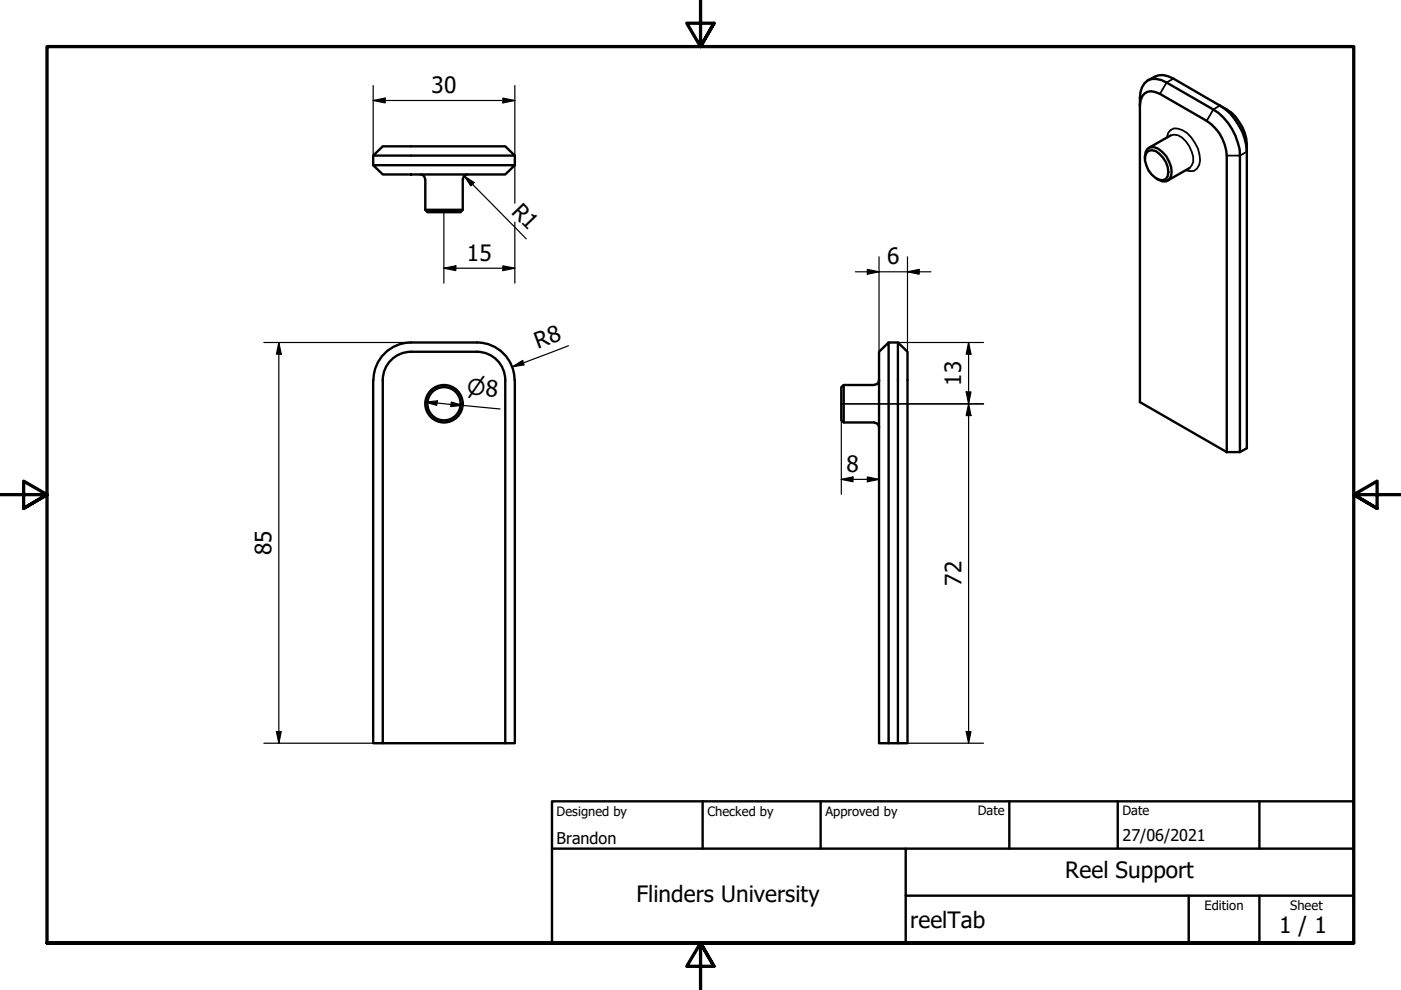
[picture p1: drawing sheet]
<svg xmlns="http://www.w3.org/2000/svg" width="297mm" height="210mm" viewBox="0 0 297 210" stroke-linecap="round" stroke-linejoin="round" font-family="sans-serif">
<!-- layer: Visible (ISO) -->
<g fill="none" stroke="#000" stroke-width=".51">
<path d="M242.6 17.7a2.99 2.99 0 0 1 3.7-.7l10.9 6.2a12.4 12.4 0 0 1 5.7 9.8v62.9h-2.8l-18.4-10.6v-64.6l.1-1.2 .3-1zM243.3 17.1l1.5-.8a3.9 3.9 0 0 1 4 .4l9.8 5.7M79.1 33l2.1-2h25.9l2.1 2zM79.1 35h30.1l-2.1 2h-25.9zM79.1 33v2M89.1 37a.98 .98 0 0 1 1 1M90.2 38v6.5l.4 .5h7.1l.4-.5v-6.5M99.2 37a.98 .98 0 0 0-1 1M109.2 33v2M241.7 22.4a2.67 2.67 0 0 1 2.4-3.1l1.8 .6 9.9 5.7a9.3 9.3 0 0 1 4.3 7.4v62.9M242.8 33.6a2.18 2.18 0 0 1 1.1-2.4 3.7 3.7 0 0 1 3.4 1.9 5.3 5.3 0 0 1 1 4.3l-.5 .7a2.01 2.01 0 0 1-2.6-.2M243.1 32.4a1.73 1.73 0 0 1 2.7 .2 4.9 4.9 0 0 1 1.8 4.7 1.53 1.53 0 0 1-2.6 .5 5.2 5.2 0 0 1-2.2-4.7z"/>
<path d="M248.2 28.7l-4.6 2.6M252.2 35.7l-4.6 2.6M258.6 22.4a9.8 9.8 0 0 1 5.8 9.8v62.8l-1.5 .9M258.6 22.4a12.6 12.6 0 0 1 5.8 9.8M90.2 44.5h7.9M186.4 74.6l2-2v85h-2zM188.4 72.6h2M190.4 72.6l2 2v83h-2zM79.1 80.6v77h2.1v-77M79.2 80.6a8 8 0 0 1 7.9-8h14a8 8 0 0 1 8 8M81.2 80.6a6 6 0 0 1 5.9-6h14a6 6 0 0 1 6 6M107.1 80.6v77h2.1v-77"/>
<path d="M178.9 81.6v8M185.4 81.6h-6.5l-.5 .5v7l.5 .5h6.5M185.4 89.6a.98 .98 0 0 1 1 1M186.4 80.6a.98 .98 0 0 1-1 1M81.2 157.6h25.9M188.4 157.6h2"/>
<circle cx="94.1" cy="85.6" r="4"/>
<circle cx="94.1" cy="85.6" r="3.5"/>
</g>
<!-- layer: Visible Narrow (ISO) -->
<path d="M248.8 16.7l-1.5 .8-1.4 2.4M247.4 29.2a2.03 2.03 0 0 1 1.1-1.9 2.03 2.03 0 0 1 2.2 .3 7.9 7.9 0 0 1 3.7 6.4 2.12 2.12 0 0 1-3 2.1M248.2 28.7a2.74 2.74 0 0 1 3.3 1.3 6.4 6.4 0 0 1 1.5 4.3l-.3 .8-.5 .6M258.6 22.4l-1.4 .8-1.4 2.4M264.4 32.2l-1.5 .8h-2.8" fill="none" stroke="#000" stroke-width=".38"/>
<!-- layer: Border (ISO) -->
<path d="M148.5 -.1v10l-2.9-5h5.8l-2.9 5 2.9-5M0 104.9h10l-5-2.9v5.8l5-2.9-5 2.9M297 104.9h-10l5-2.9v5.8l-5-2.9 5 2.9M10 199.9v-190h277v190h-277h277M151.4 204.9l-2.9-5 2.9 5h-5.8l2.9-5v10" fill="none" stroke="#000" stroke-width=".7"/>
<!-- layer: Title (ISO) -->
<path d="M117 169.9h170v30h-170zM117 179.9h170M149 169.9v10M174 169.9v10M192 179.9v20M214 169.9v10M237 169.9v10M267 169.9v10M192 189.9h95M252 189.9v10M267 189.9v10" fill="none" stroke="#000" stroke-width=".51"/>
<!-- layer: Dimension (ISO) -->
<g fill="none" stroke="#000" stroke-width=".25">
<path d="M79.1 18.1v14.9M109.2 18.1v14.9M79.1 21.3l2.6-.5v1zM79.1 21.3h30.1M98.4 37.3l2.1 1.4-.7 .7zM98.4 37.3l13.2 13.3M106.6 20.8l2.6 .5-2.6 .5zM109.2 35v8.1M94.1 56.9l2.5-.5v1zM94.1 56.9h15.1M94.1 44.5v15.5M106.6 56.4l2.6 .5-2.6 .5z"/>
<path d="M109.2 47.1v12.9M181.4 57.6h16M183.9 57.1l2.5 .5-2.5 .5zM186.4 54.5v20.1M192.4 57.6l2.5-.5v1zM192.4 54.5v20.1M55.9 72.6h31.2M59.1 72.6l.5 2.5h-1zM59.1 72.6v85M108.6 77.8l2.2-1.4 .3 1zM120.5 73.3l-11.9 4.5M190.4 72.6h18.1"/>
<path d="M205.4 72.6l.5 2.5h-1zM205.4 72.6v85M90.2 85.3l2.5-.3-.1 1zM90.2 85.3l15.8 1.4M95.7 85.3l2.4 .7-2.5 .2zM178.4 89.1v15.7M178.4 85.6h30.1M204.9 83.1h1l-.5 2.5zM205.4 85.6l.5 2.5h-1zM178.4 101.6l2.4-.5v1zM178.4 101.6h8M183.9 101.1l2.5 .5-2.5 .5z"/>
<path d="M55.9 157.6h25.3M58.6 155.1h1l-.5 2.5zM190.4 157.6h18.1M204.9 155.1h1l-.5 2.5z"/>
</g>
<g fill="#000">
<path d="M79.1 21.3l2.6-.5v1z" fill-rule="evenodd"/>
<path d="M98.4 37.3l2.1 1.4-.7 .7z" fill-rule="evenodd"/>
<path d="M106.6 20.8l2.6 .5-2.6 .5z" fill-rule="evenodd"/>
<path d="M94.1 56.9l2.5-.5v1z" fill-rule="evenodd"/>
<path d="M106.6 56.4l2.6 .5-2.6 .5z" fill-rule="evenodd"/>
<path d="M183.9 57.1l2.5 .5-2.5 .5z" fill-rule="evenodd"/>
<path d="M192.4 57.6l2.5-.5v1z" fill-rule="evenodd"/>
<path d="M59.1 72.6l.5 2.5h-1z" fill-rule="evenodd"/>
<path d="M108.6 77.8l2.2-1.4 .3 1z" fill-rule="evenodd"/>
<path d="M205.4 72.6l.5 2.5h-1z" fill-rule="evenodd"/>
<path d="M90.2 85.3l2.5-.3-.1 1z" fill-rule="evenodd"/>
<path d="M95.7 85.3l2.4 .7-2.5 .2z" fill-rule="evenodd"/>
<path d="M204.9 83.1h1l-.5 2.5z" fill-rule="evenodd"/>
<path d="M205.4 85.6l.5 2.5h-1z" fill-rule="evenodd"/>
<path d="M178.4 101.6l2.4-.5v1z" fill-rule="evenodd"/>
<path d="M183.9 101.1l2.5 .5-2.5 .5z" fill-rule="evenodd"/>
<path d="M58.6 155.1h1l-.5 2.5z" fill-rule="evenodd"/>
<path d="M204.9 155.1h1l-.5 2.5z" fill-rule="evenodd"/>
</g>
<g font-size="4.8">
<text x="91.5" y="19.7">30</text>
<text x="108.2" y="45.1" transform="rotate(46 108.2 45.1)">R1</text>
<text x="99" y="55.3">15</text>
<text x="188.1" y="56">6</text>
<text x="114" y="74.1" transform="rotate(-21 114 74.1)">R8</text>
<text x="203.8" y="81.8" transform="rotate(-90 203.8 81.8)">13</text>
<text x="179.5" y="100">8</text>
<text x="57.5" y="117.7" transform="rotate(-90 57.5 117.7)">85</text>
<text x="203.8" y="124.2" transform="rotate(-90 203.8 124.2)">72</text>
<text x="134.9" y="191.3">Flinders University</text>
<text x="225.9" y="186.2">Reel Support</text>
<text x="193" y="196.7">reelTab</text>
<text x="271.2" y="197.8">1 / 1</text>
</g>
<text font-size="4.6" x="98.9" y="83.6" transform="rotate(5 98.9 83.6)">⌀8</text>
<g font-size="3.4">
<text x="118" y="178.9">Brandon</text>
<text x="238" y="178.3">27/06/2021</text>
</g>
<g font-size="2.7">
<text x="118" y="173">Designed by</text>
<text x="150" y="173">Checked by</text>
<text x="175" y="173">Approved by</text>
<text x="207.3" y="172.9">Date</text>
<text x="238" y="172.9">Date</text>
<text x="255.4" y="193">Edition</text>
<text x="273.6" y="193">Sheet</text>
</g>
</svg>
